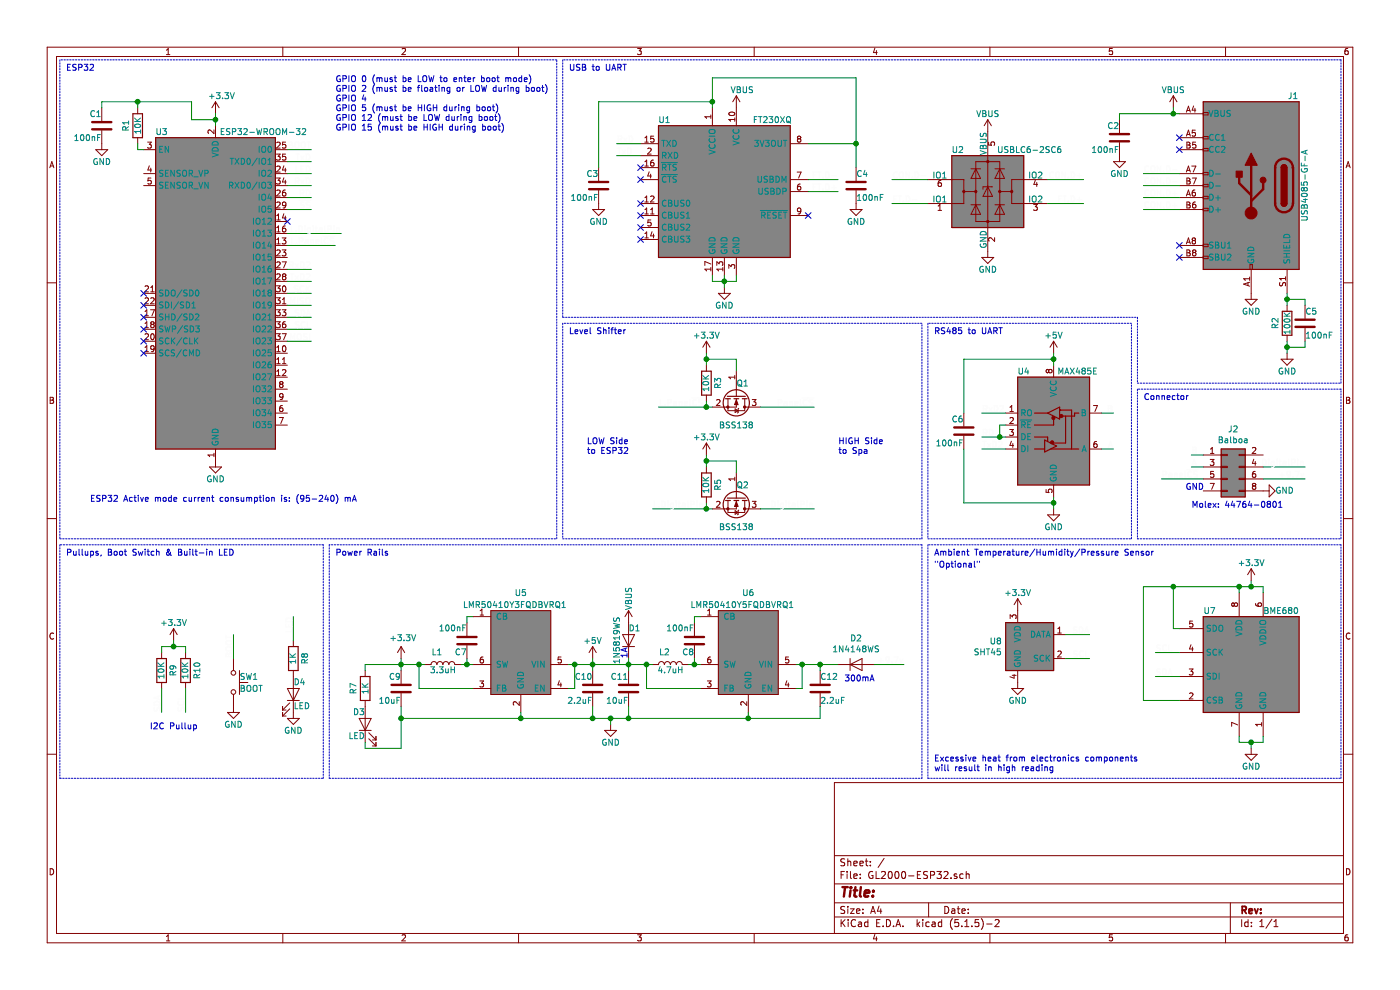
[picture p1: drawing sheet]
EESchema Schematic File Version 4
EELAYER 30 0
EELAYER END
$Descr A4 11693 8268
encoding utf-8
Sheet 1 1
Title ""
Date ""
Rev ""
Comp ""
Comment1 ""
Comment2 ""
Comment3 ""
Comment4 ""
$EndDescr
$Comp
L RF_Module:ESP32-WROOM-32 U3
U 1 1
P 1800 2450
F 0 "U3" H 1350 3800 50  0000 C CNN
F 1 "ESP32-WROOM-32" H 2200 3800 50  0000 C CNN
F 2 "RF_Module:ESP32-WROOM-32" H 1800 950 50  0001 C CNN
F 3 "https://www.espressif.com/sites/default/files/documentation/esp32-wroom-32_datasheet_en.pdf" H 1500 2500 50  0001 C CNN
	1    1800 2450
	1    0    0    -1  
$EndComp
$Comp
L Interface_USB:FT230XQ U1
U 1 1
P 6050 1600
F 0 "U1" H 6550 2200 50  0000 C CNN
F 1 "FT230XQ" H 5650 2200 50  0000 C CNN
F 2 "Package_DFN_QFN:QFN-16-1EP_4x4mm_P0.65mm_EP2.1x2.1mm" H 7400 1000 50  0001 C CNN
F 3 "https://www.ftdichip.com/Support/Documents/DataSheets/ICs/DS_FT230X.pdf" H 6050 1600 50  0001 C CNN
	1    6050 1600
	-1   0    0    -1  
$EndComp
$Comp
L Connector:USB_C_Receptacle_USB2.0 J1
U 1 1
P 10450 1550
F 0 "J1" H 10100 2300 50  0000 C CNN
F 1 "USB4085-GF-A" V 10000 1550 50  0000 C CNN
F 2 "UserParts:USB_C_Receptacle_GCT_USB4085_USB2.0" H 10600 1550 50  0001 C CNN
F 3 "https://www.usb.org/sites/default/files/documents/usb_type-c.zip" H 10600 1550 50  0001 C CNN
	1    10450 1550
	-1   0    0    -1  
$EndComp
$Comp
L Device:LED D3
U 1 1
P 3050 6050
F 0 "D3" V 3150 6050 50  0000 L CNN
F 1 "LED" V 2950 6050 50  0000 L CNN
F 2 "LED_SMD:LED_0805_2012Metric" H 3050 6050 50  0001 C CNN
F 3 "~" H 3050 6050 50  0001 C CNN
	1    3050 6050
	0    -1   -1   0   
$EndComp
$Comp
L Device:R R7
U 1 1
P 3050 5750
F 0 "R7" V 2950 5750 50  0000 C CNN
F 1 "1K" V 3050 5750 50  0000 C CNN
F 2 "Resistor_SMD:R_0805_2012Metric" V 2980 5750 50  0001 C CNN
F 3 "~" H 3050 5750 50  0001 C CNN
	1    3050 5750
	1    0    0    1   
$EndComp
$Comp
L Connector_Generic:Conn_02x04_Odd_Even J2
U 1 1
P 10250 3900
F 0 "J2" H 10300 4217 50  0000 C CNN
F 1 "Balboa" H 10300 4126 50  0000 C CNN
F 2 "UserParts:Molex_MicroFit-3.0_44764-0801" H 10250 3900 50  0001 C CNN
F 3 "~" H 10250 3900 50  0001 C CNN
	1    10250 3900
	1    0    0    -1  
$EndComp
Text Label 9950 3800 0    50   ~ 0
B
Text Label 9950 3900 0    50   ~ 0
A
Text Label 9700 4000 0    50   ~ 0
Panel~CS
Text Label 10900 3900 2    50   ~ 0
DigitalPin
Text Label 10900 4000 2    50   ~ 0
+9.7v
$Comp
L power:GND #PWR0101
U 1 1
P 10550 4100
F 0 "#PWR0101" H 10550 3850 50  0001 C CNN
F 1 "GND" V 10550 4000 50  0000 R CNN
F 2 "" H 10550 4100 50  0001 C CNN
F 3 "" H 10550 4100 50  0001 C CNN
	1    10550 4100
	0    -1   -1   0   
$EndComp
Wire Wire Line
	10900 4000 10550 4000
Wire Wire Line
	10900 3900 10550 3900
Wire Wire Line
	9950 3800 10050 3800
Wire Wire Line
	9950 3900 10050 3900
Wire Wire Line
	9700 4000 10050 4000
Text Label 7550 5550 2    50   ~ 0
+9.7v
Wire Wire Line
	7550 5550 7300 5550
$Comp
L Device:D D2
U 1 1
P 7150 5550
F 0 "D2" H 7150 5334 50  0000 C CNN
F 1 "1N4148WS" H 7150 5425 50  0000 C CNN
F 2 "Diode_SMD:D_SOD-123" H 7150 5550 50  0001 C CNN
F 3 "~" H 7150 5550 50  0001 C CNN
	1    7150 5550
	1    0    0    1   
$EndComp
$Comp
L Device:D D1
U 1 1
P 5250 5350
F 0 "D1" V 5350 5300 50  0000 C CNN
F 1 "1N5819WS" H 5250 5450 50  0000 C CNN
F 2 "Diode_SMD:D_SOD-123" H 5250 5350 50  0001 C CNN
F 3 "~" H 5250 5350 50  0001 C CNN
	1    5250 5350
	0    -1   -1   0   
$EndComp
$Comp
L power:VBUS #PWR0103
U 1 1
P 5250 5200
F 0 "#PWR0103" H 5250 5050 50  0001 C CNN
F 1 "VBUS" V 5250 5300 50  0000 L CNN
F 2 "" H 5250 5200 50  0001 C CNN
F 3 "" H 5250 5200 50  0001 C CNN
	1    5250 5200
	1    0    0    -1  
$EndComp
$Comp
L Power_Protection:USBLC6-2SC6 U2
U 1 1
P 8250 1600
F 0 "U2" H 8000 1950 50  0000 C CNN
F 1 "USBLC6-2SC6" H 8600 1950 50  0000 C CNN
F 2 "Package_TO_SOT_SMD:SOT-23-6" H 7500 2000 50  0001 C CNN
F 3 "http://www2.st.com/resource/en/datasheet/CD00050750.pdf" H 8450 1950 50  0001 C CNN
	1    8250 1600
	1    0    0    -1  
$EndComp
Text Label 7450 1500 0    50   ~ 0
CON.D-
Text Label 7450 1700 0    50   ~ 0
FT.D-
Text Label 9050 1500 2    50   ~ 0
CON.D+
Text Label 9050 1700 2    50   ~ 0
FT.D+
Text Label 9550 1550 0    50   ~ 0
CON.D-
Text Label 9550 1650 0    50   ~ 0
CON.D+
Text Label 9550 1450 0    50   ~ 0
CON.D-
Text Label 9550 1750 0    50   ~ 0
CON.D+
Wire Wire Line
	9550 1750 9850 1750
Wire Wire Line
	9550 1650 9850 1650
Wire Wire Line
	9550 1550 9850 1550
Wire Wire Line
	9550 1450 9850 1450
Text Label 7000 1500 2    50   ~ 0
FT.D-
Text Label 7000 1600 2    50   ~ 0
FT.D+
Wire Wire Line
	7000 1600 6750 1600
Wire Wire Line
	6750 1500 7000 1500
Wire Wire Line
	7450 1700 7750 1700
Wire Wire Line
	7750 1500 7450 1500
Wire Wire Line
	8750 1500 9050 1500
Wire Wire Line
	9050 1700 8750 1700
$Comp
L Interface_UART:MAX485E U4
U 1 1
P 8800 3550
F 0 "U4" H 8550 4000 50  0000 C CNN
F 1 "MAX485E" H 9000 4000 50  0000 C CNN
F 2 "Package_SO:SOIC-8_3.9x4.9mm_P1.27mm" H 8800 2850 50  0001 C CNN
F 3 "https://datasheets.maximintegrated.com/en/ds/MAX1487E-MAX491E.pdf" H 8800 3600 50  0001 C CNN
	1    8800 3550
	1    0    0    -1  
$EndComp
Text Label 9300 3450 2    50   ~ 0
B
Text Label 9300 3750 2    50   ~ 0
A
Wire Wire Line
	9300 3450 9200 3450
Wire Wire Line
	9300 3750 9200 3750
Text Label 8200 3450 0    50   ~ 0
RxD2
Text Label 8200 3750 0    50   ~ 0
TxD2
Wire Wire Line
	8200 3750 8400 3750
Wire Wire Line
	8200 3450 8400 3450
Wire Wire Line
	8400 3550 8350 3550
Wire Wire Line
	8350 3550 8350 3650
Wire Wire Line
	8350 3650 8400 3650
Text Label 2600 2250 2    50   ~ 0
RxD2
Text Label 2600 2350 2    50   ~ 0
TxD2
Wire Wire Line
	2600 2350 2400 2350
Wire Wire Line
	2600 2250 2400 2250
Text Label 2600 1550 2    50   ~ 0
RxD
Text Label 2600 1350 2    50   ~ 0
TxD
Wire Wire Line
	2600 1350 2400 1350
Wire Wire Line
	2600 1550 2400 1550
Text Label 5150 1200 0    50   ~ 0
RxD
Text Label 5150 1300 0    50   ~ 0
TxD
Wire Wire Line
	5150 1300 5350 1300
Wire Wire Line
	5150 1200 5350 1200
$Comp
L power:GND #PWR0105
U 1 1
P 8800 4250
F 0 "#PWR0105" H 8800 4000 50  0001 C CNN
F 1 "GND" H 8800 4100 50  0000 C CNN
F 2 "" H 8800 4250 50  0001 C CNN
F 3 "" H 8800 4250 50  0001 C CNN
	1    8800 4250
	1    0    0    -1  
$EndComp
$Comp
L Device:C C6
U 1 1
P 8050 3600
F 0 "C6" H 8050 3700 50  0000 L CNN
F 1 "100nF" H 8050 3500 50  0000 L CNN
F 2 "Capacitor_SMD:C_0805_2012Metric" H 8088 3450 50  0001 C CNN
F 3 "~" H 8050 3600 50  0001 C CNN
	1    8050 3600
	-1   0    0    -1  
$EndComp
Wire Wire Line
	8050 3750 8050 4200
Wire Wire Line
	8050 4200 8800 4200
Wire Wire Line
	8800 4200 8800 4150
Wire Wire Line
	8800 4250 8800 4200
Connection ~ 8800 4200
Wire Wire Line
	8050 3450 8050 3000
Wire Wire Line
	8050 3000 8800 3000
Wire Wire Line
	8800 3000 8800 3050
Wire Wire Line
	8800 3000 8800 2950
Connection ~ 8800 3000
$Comp
L power:GND #PWR0107
U 1 1
P 8250 2100
F 0 "#PWR0107" H 8250 1850 50  0001 C CNN
F 1 "GND" H 8250 1950 50  0000 C CNN
F 2 "" H 8250 2100 50  0001 C CNN
F 3 "" H 8250 2100 50  0001 C CNN
	1    8250 2100
	1    0    0    -1  
$EndComp
$Comp
L power:VBUS #PWR0108
U 1 1
P 9800 900
F 0 "#PWR0108" H 9800 750 50  0001 C CNN
F 1 "VBUS" H 9800 1050 50  0000 C CNN
F 2 "" H 9800 900 50  0001 C CNN
F 3 "" H 9800 900 50  0001 C CNN
	1    9800 900 
	-1   0    0    -1  
$EndComp
Wire Wire Line
	9850 950  9800 950 
Wire Wire Line
	9800 950  9800 900 
$Comp
L power:VBUS #PWR0109
U 1 1
P 6150 900
F 0 "#PWR0109" H 6150 750 50  0001 C CNN
F 1 "VBUS" H 6100 1050 50  0000 C CNN
F 2 "" H 6150 900 50  0001 C CNN
F 3 "" H 6150 900 50  0001 C CNN
	1    6150 900 
	-1   0    0    -1  
$EndComp
$Comp
L power:GND #PWR0110
U 1 1
P 10450 2450
F 0 "#PWR0110" H 10450 2200 50  0001 C CNN
F 1 "GND" H 10450 2300 50  0000 C CNN
F 2 "" H 10450 2450 50  0001 C CNN
F 3 "" H 10450 2450 50  0001 C CNN
	1    10450 2450
	-1   0    0    -1  
$EndComp
$Comp
L power:GND #PWR0112
U 1 1
P 6050 2400
F 0 "#PWR0112" H 6050 2150 50  0001 C CNN
F 1 "GND" H 6050 2250 50  0000 C CNN
F 2 "" H 6050 2400 50  0001 C CNN
F 3 "" H 6050 2400 50  0001 C CNN
	1    6050 2400
	-1   0    0    -1  
$EndComp
Wire Wire Line
	6050 2400 6050 2350
Wire Wire Line
	6050 2350 5950 2350
Wire Wire Line
	5950 2350 5950 2300
Connection ~ 6050 2350
Wire Wire Line
	6050 2350 6050 2300
Wire Wire Line
	6050 2350 6150 2350
Wire Wire Line
	6150 2350 6150 2300
$Comp
L Transistor_FET:BSS138 Q1
U 1 1
P 6150 3300
F 0 "Q1" V 6050 3300 50  0000 L CNN
F 1 "BSS138" V 6400 3300 50  0000 C CNN
F 2 "Package_TO_SOT_SMD:SOT-23" H 6350 3225 50  0001 L CIN
F 3 "https://www.fairchildsemi.com/datasheets/BS/BSS138.pdf" H 6150 3300 50  0001 L CNN
	1    6150 3300
	0    1    1    0   
$EndComp
$Comp
L Device:R R3
U 1 1
P 5900 3200
F 0 "R3" V 5800 3200 50  0000 C CNN
F 1 "10K" V 5900 3200 50  0000 C CNN
F 2 "Resistor_SMD:R_0805_2012Metric" V 5830 3200 50  0001 C CNN
F 3 "~" H 5900 3200 50  0001 C CNN
	1    5900 3200
	-1   0    0    1   
$EndComp
Wire Wire Line
	5950 3400 5900 3400
Wire Wire Line
	5900 3400 5900 3350
Wire Wire Line
	6150 3100 6150 3000
Wire Wire Line
	6150 3000 5900 3000
Wire Wire Line
	5900 3000 5900 3050
Wire Wire Line
	5900 3000 5900 2950
Connection ~ 5900 3000
$Comp
L power:+3.3V #PWR0113
U 1 1
P 5900 2950
F 0 "#PWR0113" H 5900 2800 50  0001 C CNN
F 1 "+3.3V" H 5900 3100 50  0000 C CNN
F 2 "" H 5900 2950 50  0001 C CNN
F 3 "" H 5900 2950 50  0001 C CNN
	1    5900 2950
	1    0    0    -1  
$EndComp
$Comp
L power:+5V #PWR0115
U 1 1
P 8800 2950
F 0 "#PWR0115" H 8800 2800 50  0001 C CNN
F 1 "+5V" H 8800 3100 50  0000 C CNN
F 2 "" H 8800 2950 50  0001 C CNN
F 3 "" H 8800 2950 50  0001 C CNN
	1    8800 2950
	1    0    0    -1  
$EndComp
Text Label 6800 3400 2    50   ~ 0
Panel~CS
Text Label 5500 3400 0    50   ~ 0
L.Panel~CS
Wire Wire Line
	5900 3400 5500 3400
Connection ~ 5900 3400
Text Label 2800 2050 2    50   ~ 0
L.Panel~CS
Wire Wire Line
	2400 2050 2800 2050
$Comp
L Transistor_FET:BSS138 Q2
U 1 1
P 6150 4150
F 0 "Q2" V 6050 4150 50  0000 L CNN
F 1 "BSS138" V 6400 4150 50  0000 C CNN
F 2 "Package_TO_SOT_SMD:SOT-23" H 6350 4075 50  0001 L CIN
F 3 "https://www.fairchildsemi.com/datasheets/BS/BSS138.pdf" H 6150 4150 50  0001 L CNN
	1    6150 4150
	0    1    1    0   
$EndComp
$Comp
L Device:R R5
U 1 1
P 5900 4050
F 0 "R5" V 5800 4050 50  0000 C CNN
F 1 "10K" V 5900 4050 50  0000 C CNN
F 2 "Resistor_SMD:R_0805_2012Metric" V 5830 4050 50  0001 C CNN
F 3 "~" H 5900 4050 50  0001 C CNN
	1    5900 4050
	-1   0    0    1   
$EndComp
Wire Wire Line
	5950 4250 5900 4250
Wire Wire Line
	5900 4250 5900 4200
Wire Wire Line
	6150 3950 6150 3850
Wire Wire Line
	6150 3850 5900 3850
Wire Wire Line
	5900 3850 5900 3900
Wire Wire Line
	5900 3850 5900 3800
Connection ~ 5900 3850
$Comp
L power:+3.3V #PWR0116
U 1 1
P 5900 3800
F 0 "#PWR0116" H 5900 3650 50  0001 C CNN
F 1 "+3.3V" H 5900 3950 50  0000 C CNN
F 2 "" H 5900 3800 50  0001 C CNN
F 3 "" H 5900 3800 50  0001 C CNN
	1    5900 3800
	1    0    0    -1  
$EndComp
Wire Wire Line
	5900 4250 5450 4250
Connection ~ 5900 4250
Text Label 6800 4250 2    50   ~ 0
DigitalPin
Text Label 5450 4250 0    50   ~ 0
L.DigitalPin
Wire Wire Line
	2400 1950 2850 1950
Text Label 2850 1950 2    50   ~ 0
L.DigitalPin
$Comp
L power:+3.3V #PWR0118
U 1 1
P 1800 950
F 0 "#PWR0118" H 1800 800 50  0001 C CNN
F 1 "+3.3V" H 1850 1100 50  0000 C CNN
F 2 "" H 1800 950 50  0001 C CNN
F 3 "" H 1800 950 50  0001 C CNN
	1    1800 950 
	1    0    0    -1  
$EndComp
$Comp
L Device:R R1
U 1 1
P 1150 1050
F 0 "R1" V 1050 1050 50  0000 C CNN
F 1 "10K" V 1150 1050 50  0000 C CNN
F 2 "Resistor_SMD:R_0805_2012Metric" V 1080 1050 50  0001 C CNN
F 3 "~" H 1150 1050 50  0001 C CNN
	1    1150 1050
	1    0    0    1   
$EndComp
Wire Wire Line
	1800 1050 1800 1000
Wire Wire Line
	1800 1000 1600 1000
Wire Wire Line
	1600 1000 1600 850 
Wire Wire Line
	1600 850  1150 850 
Wire Wire Line
	1150 850  1150 900 
Connection ~ 1800 1000
Wire Wire Line
	1800 1000 1800 950 
Wire Wire Line
	1200 1250 1150 1250
Wire Wire Line
	1150 1250 1150 1200
Text Label 2600 2650 2    50   ~ 0
SDA
Text Label 2600 2750 2    50   ~ 0
SCL
Wire Wire Line
	2600 2750 2400 2750
Wire Wire Line
	2600 2650 2400 2650
Text Label 2600 2850 2    50   ~ 0
MOSI
Text Label 2600 2550 2    50   ~ 0
MISO
Wire Wire Line
	2600 2550 2400 2550
Wire Wire Line
	2600 2850 2400 2850
Text Label 2600 2450 2    50   ~ 0
SCK
Text Label 2600 1750 2    50   ~ 0
~SS
Wire Wire Line
	2600 1750 2400 1750
Wire Wire Line
	2600 2450 2400 2450
Text Label 2600 1450 2    50   ~ 0
LED
Wire Wire Line
	2600 1450 2400 1450
Text Label 2600 1250 2    50   ~ 0
BOOT
Wire Wire Line
	2600 1250 2400 1250
$Comp
L Device:C C5
U 1 1
P 10900 2700
F 0 "C5" H 10900 2800 50  0000 L CNN
F 1 "100nF" H 10900 2600 50  0000 L CNN
F 2 "Capacitor_SMD:C_0805_2012Metric" H 10938 2550 50  0001 C CNN
F 3 "~" H 10900 2700 50  0001 C CNN
	1    10900 2700
	1    0    0    -1  
$EndComp
$Comp
L Device:R R2
U 1 1
P 10750 2700
F 0 "R2" V 10650 2700 50  0000 C CNN
F 1 "100K" V 10750 2700 50  0000 C CNN
F 2 "Resistor_SMD:R_0805_2012Metric" V 10680 2700 50  0001 C CNN
F 3 "~" H 10750 2700 50  0001 C CNN
	1    10750 2700
	1    0    0    1   
$EndComp
$Comp
L power:GND #PWR0119
U 1 1
P 10750 2950
F 0 "#PWR0119" H 10750 2700 50  0001 C CNN
F 1 "GND" H 10750 2800 50  0000 C CNN
F 2 "" H 10750 2950 50  0001 C CNN
F 3 "" H 10750 2950 50  0001 C CNN
	1    10750 2950
	-1   0    0    -1  
$EndComp
Wire Wire Line
	10750 2950 10750 2900
Wire Wire Line
	10750 2900 10900 2900
Wire Wire Line
	10900 2900 10900 2850
Connection ~ 10750 2900
Wire Wire Line
	10750 2900 10750 2850
Wire Wire Line
	10750 2550 10750 2500
Wire Wire Line
	10750 2500 10900 2500
Wire Wire Line
	10900 2500 10900 2550
Connection ~ 10750 2500
Wire Wire Line
	10750 2500 10750 2450
NoConn ~ 9850 2150
NoConn ~ 9850 2050
NoConn ~ 9850 1250
NoConn ~ 9850 1150
NoConn ~ 6750 1800
NoConn ~ 5350 2000
NoConn ~ 5350 1900
NoConn ~ 5350 1800
NoConn ~ 5350 1700
NoConn ~ 5350 1500
NoConn ~ 5350 1400
NoConn ~ 1200 2950
NoConn ~ 1200 2850
NoConn ~ 1200 2750
NoConn ~ 1200 2650
NoConn ~ 1200 2550
NoConn ~ 1200 2450
$Comp
L power:GND #PWR0120
U 1 1
P 1800 3850
F 0 "#PWR0120" H 1800 3600 50  0001 C CNN
F 1 "GND" H 1800 3700 50  0000 C CNN
F 2 "" H 1800 3850 50  0001 C CNN
F 3 "" H 1800 3850 50  0001 C CNN
	1    1800 3850
	1    0    0    -1  
$EndComp
$Comp
L power:VBUS #PWR0121
U 1 1
P 8250 1100
F 0 "#PWR0121" H 8250 950 50  0001 C CNN
F 1 "VBUS" H 8250 1250 50  0000 C CNN
F 2 "" H 8250 1100 50  0001 C CNN
F 3 "" H 8250 1100 50  0001 C CNN
	1    8250 1100
	1    0    0    -1  
$EndComp
NoConn ~ 2400 1850
Text Notes 9900 4100 0    50   ~ 0
GND
$Comp
L Device:C C1
U 1 1
P 850 1050
F 0 "C1" H 850 1150 50  0000 L CNN
F 1 "100nF" H 850 950 50  0000 L CNN
F 2 "Capacitor_SMD:C_0805_2012Metric" H 888 900 50  0001 C CNN
F 3 "~" H 850 1050 50  0001 C CNN
	1    850  1050
	-1   0    0    -1  
$EndComp
Wire Wire Line
	1150 850  850  850 
Wire Wire Line
	850  850  850  900 
Connection ~ 1150 850 
$Comp
L power:GND #PWR0122
U 1 1
P 850 1200
F 0 "#PWR0122" H 850 950 50  0001 C CNN
F 1 "GND" H 850 1050 50  0000 C CNN
F 2 "" H 850 1200 50  0001 C CNN
F 3 "" H 850 1200 50  0001 C CNN
	1    850  1200
	1    0    0    -1  
$EndComp
$Comp
L Device:C C3
U 1 1
P 5000 1550
F 0 "C3" H 5000 1650 50  0000 L CNN
F 1 "100nF" H 5000 1450 50  0000 L CNN
F 2 "Capacitor_SMD:C_0805_2012Metric" H 5038 1400 50  0001 C CNN
F 3 "~" H 5000 1550 50  0001 C CNN
	1    5000 1550
	-1   0    0    -1  
$EndComp
$Comp
L Device:C C4
U 1 1
P 7150 1550
F 0 "C4" H 7150 1650 50  0000 L CNN
F 1 "100nF" H 7150 1450 50  0000 L CNN
F 2 "Capacitor_SMD:C_0805_2012Metric" H 7188 1400 50  0001 C CNN
F 3 "~" H 7150 1550 50  0001 C CNN
	1    7150 1550
	1    0    0    -1  
$EndComp
$Comp
L Device:C C2
U 1 1
P 9350 1150
F 0 "C2" H 9350 1250 50  0000 L CNN
F 1 "100nF" H 9350 1050 50  0000 L CNN
F 2 "Capacitor_SMD:C_0805_2012Metric" H 9388 1000 50  0001 C CNN
F 3 "~" H 9350 1150 50  0001 C CNN
	1    9350 1150
	-1   0    0    -1  
$EndComp
Wire Wire Line
	7150 1400 7150 1200
Wire Wire Line
	7150 1200 6750 1200
$Comp
L power:GND #PWR0123
U 1 1
P 5000 1700
F 0 "#PWR0123" H 5000 1450 50  0001 C CNN
F 1 "GND" H 5000 1550 50  0000 C CNN
F 2 "" H 5000 1700 50  0001 C CNN
F 3 "" H 5000 1700 50  0001 C CNN
	1    5000 1700
	-1   0    0    -1  
$EndComp
$Comp
L power:GND #PWR0124
U 1 1
P 7150 1700
F 0 "#PWR0124" H 7150 1450 50  0001 C CNN
F 1 "GND" H 7150 1550 50  0000 C CNN
F 2 "" H 7150 1700 50  0001 C CNN
F 3 "" H 7150 1700 50  0001 C CNN
	1    7150 1700
	-1   0    0    -1  
$EndComp
Wire Wire Line
	9800 950  9350 950 
Wire Wire Line
	9350 950  9350 1000
Connection ~ 9800 950 
$Comp
L power:GND #PWR0125
U 1 1
P 9350 1300
F 0 "#PWR0125" H 9350 1050 50  0001 C CNN
F 1 "GND" H 9350 1150 50  0000 C CNN
F 2 "" H 9350 1300 50  0001 C CNN
F 3 "" H 9350 1300 50  0001 C CNN
	1    9350 1300
	1    0    0    -1  
$EndComp
Text Label 8200 3650 0    50   ~ 0
RD
Wire Wire Line
	8350 3650 8200 3650
Connection ~ 8350 3650
Text Label 2600 1650 2    50   ~ 0
RD
Wire Wire Line
	2600 1650 2400 1650
$Comp
L Device:LED D4
U 1 1
P 2450 5800
F 0 "D4" V 2550 5800 50  0000 L CNN
F 1 "LED" V 2350 5800 50  0000 L CNN
F 2 "LED_SMD:LED_0805_2012Metric" H 2450 5800 50  0001 C CNN
F 3 "~" H 2450 5800 50  0001 C CNN
	1    2450 5800
	0    1    -1   0   
$EndComp
$Comp
L Device:R R8
U 1 1
P 2450 5500
F 0 "R8" V 2350 5500 50  0000 C CNN
F 1 "1K" V 2450 5500 50  0000 C CNN
F 2 "Resistor_SMD:R_0805_2012Metric" V 2380 5500 50  0001 C CNN
F 3 "~" H 2450 5500 50  0001 C CNN
	1    2450 5500
	-1   0    0    1   
$EndComp
Text Label 2450 5150 3    50   ~ 0
LED
Wire Wire Line
	2450 5150 2450 5350
$Comp
L power:GND #PWR0126
U 1 1
P 2450 5950
F 0 "#PWR0126" H 2450 5700 50  0001 C CNN
F 1 "GND" H 2450 5800 50  0000 C CNN
F 2 "" H 2450 5950 50  0001 C CNN
F 3 "" H 2450 5950 50  0001 C CNN
	1    2450 5950
	-1   0    0    -1  
$EndComp
$Comp
L Switch:SW_Push SW1
U 1 1
P 1950 5700
F 0 "SW1" V 1900 5750 50  0000 L CNN
F 1 "BOOT" V 2000 5750 50  0000 L CNN
F 2 "Button_Switch_SMD:SW_Push_SPST_NO_Alps_SKRK" H 1950 5900 50  0001 C CNN
F 3 "~" H 1950 5900 50  0001 C CNN
	1    1950 5700
	0    1    1    0   
$EndComp
Text Label 1950 5300 3    50   ~ 0
BOOT
Wire Wire Line
	1950 5300 1950 5500
$Comp
L power:GND #PWR0127
U 1 1
P 1950 5900
F 0 "#PWR0127" H 1950 5650 50  0001 C CNN
F 1 "GND" H 1950 5750 50  0000 C CNN
F 2 "" H 1950 5900 50  0001 C CNN
F 3 "" H 1950 5900 50  0001 C CNN
	1    1950 5900
	-1   0    0    -1  
$EndComp
$Comp
L Device:R R9
U 1 1
P 1350 5600
F 0 "R9" V 1250 5600 50  0000 C CNN
F 1 "10K" V 1350 5600 50  0000 C CNN
F 2 "Resistor_SMD:R_0805_2012Metric" V 1280 5600 50  0001 C CNN
F 3 "~" H 1350 5600 50  0001 C CNN
	1    1350 5600
	-1   0    0    1   
$EndComp
$Comp
L Device:R R10
U 1 1
P 1550 5600
F 0 "R10" V 1450 5600 50  0000 C CNN
F 1 "10K" V 1550 5600 50  0000 C CNN
F 2 "Resistor_SMD:R_0805_2012Metric" V 1480 5600 50  0001 C CNN
F 3 "~" H 1550 5600 50  0001 C CNN
	1    1550 5600
	-1   0    0    1   
$EndComp
$Comp
L power:+3.3V #PWR0128
U 1 1
P 1450 5350
F 0 "#PWR0128" H 1450 5200 50  0001 C CNN
F 1 "+3.3V" H 1450 5500 50  0000 C CNN
F 2 "" H 1450 5350 50  0001 C CNN
F 3 "" H 1450 5350 50  0001 C CNN
	1    1450 5350
	1    0    0    -1  
$EndComp
Wire Wire Line
	1450 5350 1450 5400
Wire Wire Line
	1450 5400 1350 5400
Wire Wire Line
	1350 5400 1350 5450
Wire Wire Line
	1450 5400 1550 5400
Wire Wire Line
	1550 5400 1550 5450
Connection ~ 1450 5400
Text Label 1350 5950 1    50   ~ 0
SDA
Text Label 1550 5950 1    50   ~ 0
SCL
Wire Wire Line
	1550 5950 1550 5750
Wire Wire Line
	1350 5950 1350 5750
$Comp
L Sensor:BME680 U7
U 1 1
P 10450 5550
F 0 "U7" H 10850 6000 50  0000 R CNN
F 1 "BME680" H 10350 6000 50  0000 R CNN
F 2 "Package_LGA:Bosch_LGA-8_3x3mm_P0.8mm_ClockwisePinNumbering" H 11900 5100 50  0001 C CNN
F 3 "https://ae-bst.resource.bosch.com/media/_tech/media/datasheets/BST-BME680-DS001.pdf" H 10450 5350 50  0001 C CNN
	1    10450 5550
	-1   0    0    -1  
$EndComp
$Comp
L power:+3.3V #PWR0129
U 1 1
P 10450 4850
F 0 "#PWR0129" H 10450 4700 50  0001 C CNN
F 1 "+3.3V" H 10450 5000 50  0000 C CNN
F 2 "" H 10450 4850 50  0001 C CNN
F 3 "" H 10450 4850 50  0001 C CNN
	1    10450 4850
	1    0    0    -1  
$EndComp
Wire Wire Line
	10450 4850 10450 4900
Wire Wire Line
	10450 4900 10550 4900
Wire Wire Line
	10550 4900 10550 4950
Wire Wire Line
	10450 4900 10350 4900
Wire Wire Line
	10350 4900 10350 4950
Connection ~ 10450 4900
$Comp
L power:GND #PWR0130
U 1 1
P 10450 6250
F 0 "#PWR0130" H 10450 6000 50  0001 C CNN
F 1 "GND" H 10450 6100 50  0000 C CNN
F 2 "" H 10450 6250 50  0001 C CNN
F 3 "" H 10450 6250 50  0001 C CNN
	1    10450 6250
	-1   0    0    -1  
$EndComp
Wire Wire Line
	10450 6250 10450 6200
Wire Wire Line
	10450 6200 10550 6200
Wire Wire Line
	10550 6200 10550 6150
Wire Wire Line
	10450 6200 10350 6200
Wire Wire Line
	10350 6200 10350 6150
Connection ~ 10450 6200
Text Label 9650 5450 0    50   ~ 0
SCL
Wire Wire Line
	9650 5450 9850 5450
Text Label 9650 5650 0    50   ~ 0
SDA
Wire Wire Line
	9650 5650 9850 5650
Wire Wire Line
	10350 4900 9800 4900
Wire Wire Line
	9800 4900 9800 5250
Wire Wire Line
	9800 5250 9850 5250
Connection ~ 10350 4900
Wire Wire Line
	9850 5850 9550 5850
Wire Wire Line
	9550 5850 9550 4900
Wire Wire Line
	9550 4900 9800 4900
Connection ~ 9800 4900
$Comp
L UserParts:SHT4x U8
U 1 1
P 8600 5400
F 0 "U8" H 8370 5446 50  0000 R CNN
F 1 "SHT45" H 8370 5355 50  0000 R CNN
F 2 "UserParts:SHT4x" H 8750 5650 50  0001 C CNN
F 3 "https://sensirion.com/media/documents/33FD6951/640995A4/Datasheet_SHT4x.pdf" H 8750 5650 50  0001 C CNN
	1    8600 5400
	1    0    0    -1  
$EndComp
$Comp
L power:+3.3V #PWR0131
U 1 1
P 8500 5100
F 0 "#PWR0131" H 8500 4950 50  0001 C CNN
F 1 "+3.3V" H 8500 5250 50  0000 C CNN
F 2 "" H 8500 5100 50  0001 C CNN
F 3 "" H 8500 5100 50  0001 C CNN
	1    8500 5100
	1    0    0    -1  
$EndComp
$Comp
L power:GND #PWR0132
U 1 1
P 8500 5700
F 0 "#PWR0132" H 8500 5450 50  0001 C CNN
F 1 "GND" H 8500 5550 50  0000 C CNN
F 2 "" H 8500 5700 50  0001 C CNN
F 3 "" H 8500 5700 50  0001 C CNN
	1    8500 5700
	-1   0    0    -1  
$EndComp
Text Label 9100 5500 2    50   ~ 0
SCL
Wire Wire Line
	9100 5500 8900 5500
Text Label 9100 5300 2    50   ~ 0
SDA
Wire Wire Line
	9100 5300 8900 5300
Wire Wire Line
	5000 850  5950 850 
Wire Wire Line
	5950 850  5950 900 
Wire Wire Line
	5000 850  5000 1400
Wire Wire Line
	5950 850  5950 650 
Wire Wire Line
	5950 650  7150 650 
Wire Wire Line
	7150 650  7150 1200
Connection ~ 5950 850 
Connection ~ 7150 1200
Wire Notes Line
	11200 3200 11200 500 
Wire Notes Line
	11200 500  4700 500 
Wire Notes Line
	4700 500  4700 2650
Wire Notes Line
	4700 2650 9500 2650
Wire Notes Line
	9500 2650 9500 3200
Wire Notes Line
	9500 3200 11200 3200
Wire Notes Line
	11200 3250 9500 3250
Wire Notes Line
	9500 3250 9500 4500
Wire Notes Line
	9500 4500 11200 4500
Wire Notes Line
	11200 4500 11200 3250
Wire Notes Line
	9450 4500 9450 2700
Wire Notes Line
	9450 2700 7750 2700
Wire Notes Line
	7750 2700 7750 4500
Wire Notes Line
	7750 4500 9450 4500
Wire Notes Line
	7700 4500 7700 2700
Wire Notes Line
	7700 2700 4700 2700
Wire Notes Line
	4700 2700 4700 4500
Wire Notes Line
	4700 4500 7700 4500
Wire Notes Line
	11200 4550 7750 4550
Wire Notes Line
	7750 4550 7750 6500
Wire Notes Line
	7750 6500 11200 6500
Wire Notes Line
	11200 6500 11200 4550
Wire Notes Line
	7700 6500 7700 4550
Wire Notes Line
	7700 4550 2750 4550
Wire Notes Line
	2750 4550 2750 6500
Wire Notes Line
	2750 6500 7700 6500
Text Notes 4750 600  0    50   ~ 0
USB to UART
Text Notes 4750 2800 0    50   ~ 0
Level Shifter
Text Notes 7800 2800 0    50   ~ 0
RS485 to UART
Text Notes 9550 3350 0    50   ~ 0
Connector
Text Notes 7800 4650 0    50   ~ 0
Ambient Temperature/Humidity/Pressure Sensor
Text Notes 2800 4650 0    50   ~ 0
Power Rails
Wire Notes Line
	2700 6500 2700 4550
Wire Notes Line
	2700 4550 500  4550
Wire Notes Line
	500  4550 500  6500
Wire Notes Line
	500  6500 2700 6500
Wire Notes Line
	4650 4500 4650 500 
Wire Notes Line
	4650 500  500  500 
Wire Notes Line
	500  500  500  4500
Wire Notes Line
	500  4500 4650 4500
Text Notes 550  600  0    50   ~ 0
ESP32
Text Notes 550  4650 0    50   ~ 0
Pullups, Boot Switch & Built-in LED
Text Notes 7800 4750 0    50   ~ 0
"Optional"
Text Notes 5250 5500 1    50   ~ 0
1A
Text Notes 7050 5700 0    50   ~ 0
300mA
Text Notes 9950 4250 0    50   ~ 0
Molex: 44764-0801
Text Notes 750  4200 0    50   ~ 0
ESP32 Active mode current consumption is: (95-240) mA
Text Notes 2800 1100 0    50   ~ 0
GPIO 0 (must be LOW to enter boot mode)\nGPIO 2 (must be floating or LOW during boot)\nGPIO 4\nGPIO 5 (must be HIGH during boot)\nGPIO 12 (must be LOW during boot)\nGPIO 15 (must be HIGH during boot)
Text Notes 1250 6100 0    50   ~ 0
I2C Pullup
Text Notes 7000 3800 0    50   ~ 0
HIGH Side\nto Spa
Text Notes 4900 3800 0    50   ~ 0
LOW Side\nto ESP32
Text Notes 7800 6450 0    50   ~ 0
Excessive heat from electronics components \nwill result in high reading
$Comp
L UserParts:LMR50410 U6
U 1 1
P 6250 5550
F 0 "U6" H 6250 6150 50  0000 C CNN
F 1 "LMR50410Y5FQDBVRQ1" H 6300 6050 50  0000 C CNN
F 2 "Package_TO_SOT_SMD:SOT-23-6" H 6250 5550 50  0001 C CNN
F 3 "https://www.ti.com/lit/ds/symlink/lmr50410-q1.pdf?HQS=dis-mous-null-mousermode-dsf-pf-null-wwe&ts=1688979871573&ref_url=https%253A%252F%252Fwww.mouser.it%252F" H 6250 5550 50  0001 C CNN
	1    6250 5550
	-1   0    0    -1  
$EndComp
$Comp
L Device:C C12
U 1 1
P 6850 5750
F 0 "C12" H 6850 5850 50  0000 L CNN
F 1 "2.2uF" H 6850 5650 50  0000 L CNN
F 2 "Capacitor_SMD:C_0805_2012Metric" H 6888 5600 50  0001 C CNN
F 3 "~" H 6850 5750 50  0001 C CNN
	1    6850 5750
	1    0    0    -1  
$EndComp
Wire Wire Line
	6650 5550 6700 5550
Wire Wire Line
	6850 5550 6850 5600
Wire Wire Line
	6650 5750 6700 5750
Wire Wire Line
	6700 5750 6700 5550
Connection ~ 6700 5550
Wire Wire Line
	6700 5550 6850 5550
$Comp
L Device:L L2
U 1 1
P 5600 5550
F 0 "L2" V 5700 5500 50  0000 C CNN
F 1 "4.7uH" V 5550 5550 50  0000 C CNN
F 2 "Inductor_SMD:L_0805_2012Metric" H 5600 5550 50  0001 C CNN
F 3 "~" H 5600 5550 50  0001 C CNN
	1    5600 5550
	0    1    -1   0   
$EndComp
$Comp
L Device:C C8
U 1 1
P 5800 5350
F 0 "C8" H 5800 5450 50  0000 L CNN
F 1 "100nF" H 5800 5250 50  0000 L CNN
F 2 "Capacitor_SMD:C_0805_2012Metric" H 5838 5200 50  0001 C CNN
F 3 "~" H 5800 5350 50  0001 C CNN
	1    5800 5350
	-1   0    0    1   
$EndComp
Wire Wire Line
	5850 5550 5800 5550
Wire Wire Line
	5800 5550 5800 5500
Connection ~ 5800 5550
Wire Wire Line
	5800 5550 5750 5550
Wire Wire Line
	5850 5150 5800 5150
Wire Wire Line
	5800 5150 5800 5200
$Comp
L Device:C C11
U 1 1
P 5250 5750
F 0 "C11" H 5250 5850 50  0000 L CNN
F 1 "10uF" H 5250 5650 50  0000 L CNN
F 2 "Capacitor_SMD:C_0805_2012Metric" H 5288 5600 50  0001 C CNN
F 3 "~" H 5250 5750 50  0001 C CNN
	1    5250 5750
	-1   0    0    -1  
$EndComp
Wire Wire Line
	5450 5550 5400 5550
Wire Wire Line
	5250 5550 5250 5600
$Comp
L Device:L L1
U 1 1
P 3700 5550
F 0 "L1" V 3800 5500 50  0000 C CNN
F 1 "3.3uH" V 3650 5550 50  0000 C CNN
F 2 "Inductor_SMD:L_0805_2012Metric" H 3700 5550 50  0001 C CNN
F 3 "~" H 3700 5550 50  0001 C CNN
	1    3700 5550
	0    1    -1   0   
$EndComp
Wire Wire Line
	5850 5750 5400 5750
Wire Wire Line
	5400 5750 5400 5550
Connection ~ 5400 5550
Wire Wire Line
	5400 5550 5250 5550
$Comp
L Device:C C10
U 1 1
P 4950 5750
F 0 "C10" H 4950 5850 50  0000 L CNN
F 1 "2.2uF" H 4950 5650 50  0000 L CNN
F 2 "Capacitor_SMD:C_0805_2012Metric" H 4988 5600 50  0001 C CNN
F 3 "~" H 4950 5750 50  0001 C CNN
	1    4950 5750
	-1   0    0    -1  
$EndComp
$Comp
L UserParts:LMR50410 U5
U 1 1
P 4350 5550
F 0 "U5" H 4350 6150 50  0000 C CNN
F 1 "LMR50410Y3FQDBVRQ1" H 4400 6050 50  0000 C CNN
F 2 "Package_TO_SOT_SMD:SOT-23-6" H 4350 5550 50  0001 C CNN
F 3 "https://www.ti.com/lit/ds/symlink/lmr50410-q1.pdf?HQS=dis-mous-null-mousermode-dsf-pf-null-wwe&ts=1688979871573&ref_url=https%253A%252F%252Fwww.mouser.it%252F" H 4350 5550 50  0001 C CNN
	1    4350 5550
	-1   0    0    -1  
$EndComp
Wire Wire Line
	4750 5550 4800 5550
Wire Wire Line
	4950 5550 4950 5600
Wire Wire Line
	4750 5750 4800 5750
Wire Wire Line
	4800 5750 4800 5550
Connection ~ 4800 5550
Wire Wire Line
	4800 5550 4950 5550
$Comp
L Device:C C7
U 1 1
P 3900 5350
F 0 "C7" H 3900 5450 50  0000 L CNN
F 1 "100nF" H 3900 5250 50  0000 L CNN
F 2 "Capacitor_SMD:C_0805_2012Metric" H 3938 5200 50  0001 C CNN
F 3 "~" H 3900 5350 50  0001 C CNN
	1    3900 5350
	-1   0    0    1   
$EndComp
Wire Wire Line
	3950 5550 3900 5550
Wire Wire Line
	3900 5550 3900 5500
Connection ~ 3900 5550
Wire Wire Line
	3900 5550 3850 5550
Wire Wire Line
	3950 5150 3900 5150
Wire Wire Line
	3900 5150 3900 5200
$Comp
L Device:C C9
U 1 1
P 3350 5750
F 0 "C9" H 3350 5850 50  0000 L CNN
F 1 "10uF" H 3350 5650 50  0000 L CNN
F 2 "Capacitor_SMD:C_0805_2012Metric" H 3388 5600 50  0001 C CNN
F 3 "~" H 3350 5750 50  0001 C CNN
	1    3350 5750
	-1   0    0    -1  
$EndComp
Wire Wire Line
	3550 5550 3500 5550
Wire Wire Line
	3350 5550 3350 5600
Wire Wire Line
	3950 5750 3500 5750
Wire Wire Line
	3500 5750 3500 5550
Connection ~ 3500 5550
Wire Wire Line
	3500 5550 3350 5550
Wire Wire Line
	3350 5900 3350 6000
Wire Wire Line
	3350 6000 4350 6000
Wire Wire Line
	4350 6000 4350 5950
Wire Wire Line
	4350 6000 4950 6000
Wire Wire Line
	4950 6000 4950 5900
Connection ~ 4350 6000
Wire Wire Line
	4950 6000 5100 6000
Wire Wire Line
	5250 6000 5250 5900
Connection ~ 4950 6000
Wire Wire Line
	5250 6000 6250 6000
Wire Wire Line
	6250 6000 6250 5950
Connection ~ 5250 6000
Wire Wire Line
	6250 6000 6850 6000
Wire Wire Line
	6850 6000 6850 5900
Connection ~ 6250 6000
Connection ~ 5250 5550
Connection ~ 4950 5550
Wire Wire Line
	3350 5550 3350 5500
Connection ~ 3350 5550
$Comp
L power:+3.3V #PWR0102
U 1 1
P 3350 5500
F 0 "#PWR0102" H 3350 5350 50  0001 C CNN
F 1 "+3.3V" H 3365 5673 50  0000 C CNN
F 2 "" H 3350 5500 50  0001 C CNN
F 3 "" H 3350 5500 50  0001 C CNN
	1    3350 5500
	1    0    0    -1  
$EndComp
$Comp
L power:+5V #PWR0104
U 1 1
P 4950 5500
F 0 "#PWR0104" H 4950 5350 50  0001 C CNN
F 1 "+5V" H 4950 5650 50  0000 C CNN
F 2 "" H 4950 5500 50  0001 C CNN
F 3 "" H 4950 5500 50  0001 C CNN
	1    4950 5500
	1    0    0    -1  
$EndComp
Wire Wire Line
	5250 5550 4950 5550
Wire Wire Line
	4950 5550 4950 5500
Wire Wire Line
	5250 5550 5250 5500
$Comp
L power:GND #PWR0111
U 1 1
P 5100 6050
F 0 "#PWR0111" H 5100 5800 50  0001 C CNN
F 1 "GND" H 5100 5900 50  0000 C CNN
F 2 "" H 5100 6050 50  0001 C CNN
F 3 "" H 5100 6050 50  0001 C CNN
	1    5100 6050
	1    0    0    -1  
$EndComp
Wire Wire Line
	5100 6050 5100 6000
Connection ~ 5100 6000
Wire Wire Line
	5100 6000 5250 6000
Wire Wire Line
	3050 6200 3050 6250
Wire Wire Line
	3050 6250 3350 6250
Wire Wire Line
	3350 6250 3350 6000
Connection ~ 3350 6000
Wire Wire Line
	3350 5550 3050 5550
Wire Wire Line
	3050 5550 3050 5600
Wire Wire Line
	7000 5550 6850 5550
Connection ~ 6850 5550
Wire Wire Line
	6350 3400 6800 3400
Wire Wire Line
	6350 4250 6800 4250
$EndSCHEMATC
